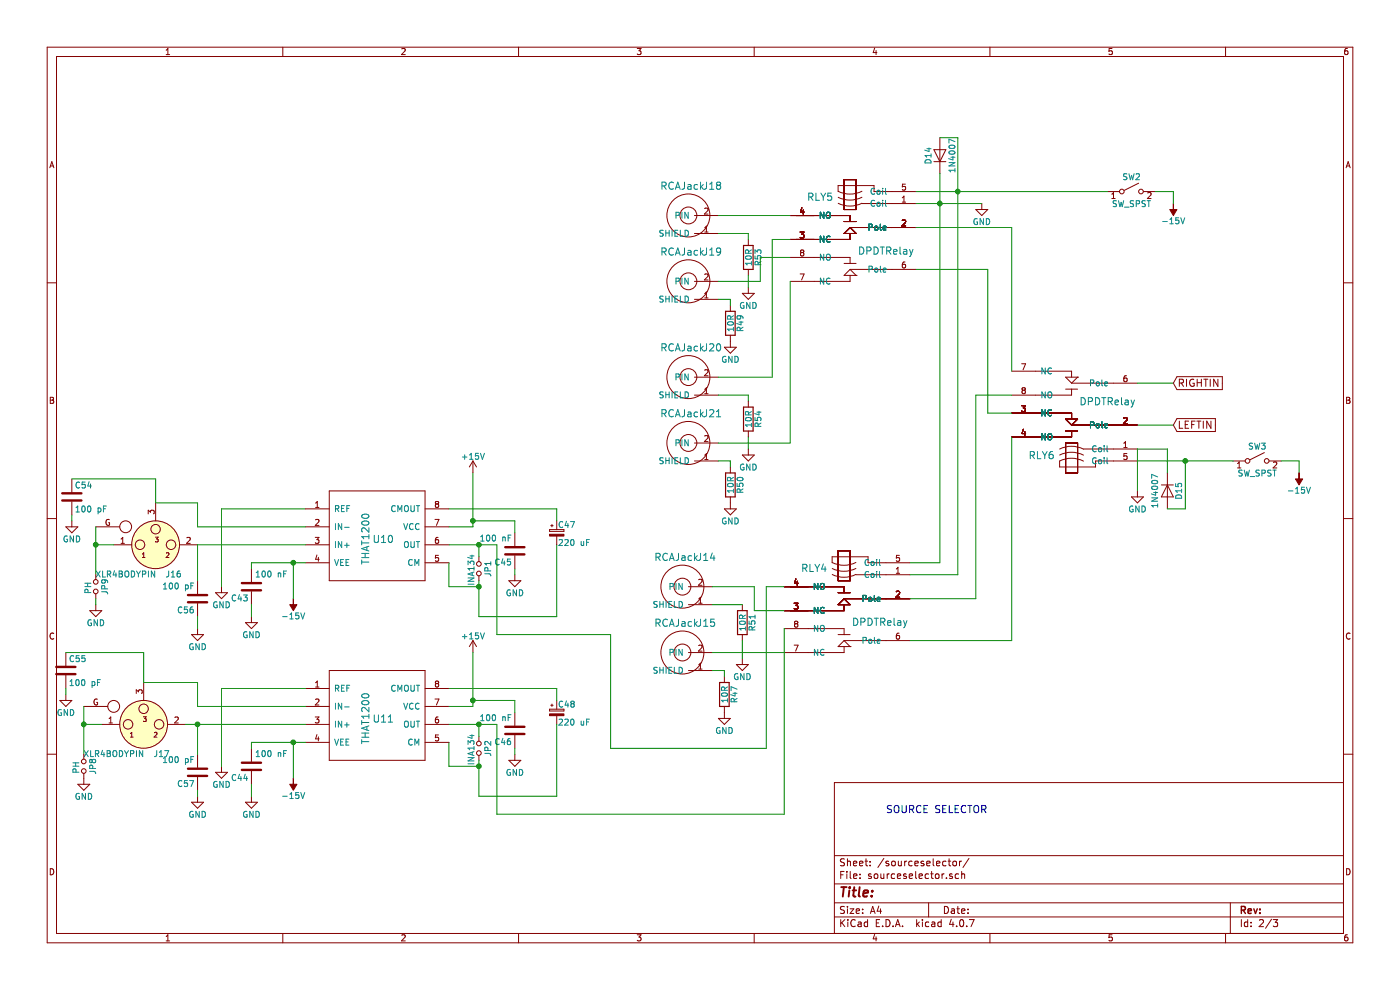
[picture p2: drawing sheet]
EESchema Schematic File Version 2
LIBS:power
LIBS:device
LIBS:switches
LIBS:relays
LIBS:motors
LIBS:transistors
LIBS:conn
LIBS:linear
LIBS:regul
LIBS:74xx
LIBS:cmos4000
LIBS:adc-dac
LIBS:memory
LIBS:xilinx
LIBS:microcontrollers
LIBS:dsp
LIBS:microchip
LIBS:analog_switches
LIBS:motorola
LIBS:texas
LIBS:intel
LIBS:audio
LIBS:interface
LIBS:digital-audio
LIBS:philips
LIBS:display
LIBS:cypress
LIBS:siliconi
LIBS:opto
LIBS:atmel
LIBS:contrib
LIBS:valves
LIBS:relay
LIBS:rcajack
LIBS:pot_dual_sw
LIBS:xlr4
LIBS:pot_dual_separate_alt
LIBS:that1646
LIBS:that1200
LIBS:Preamp-cache
EELAYER 25 0
EELAYER END
$Descr A4 11693 8268
encoding utf-8
Sheet 2 3
Title ""
Date ""
Rev ""
Comp ""
Comment1 ""
Comment2 ""
Comment3 ""
Comment4 ""
$EndDescr
$Comp
L DPDTRelay RLY5
U 1 1
P 7100 1800
F 0 "RLY5" H 7350 1650 60  0000 C CNN
F 1 "DPDTRelay" H 6800 2100 60  0000 C CNN
F 2 "Preamp:G2VRelay" H 7100 1800 60  0001 C CNN
F 3 "" H 7100 1800 60  0001 C CNN
	1    7100 1800
	-1   0    0    1   
$EndComp
$Comp
L RCAJack J18
U 1 1
P 5700 1600
F 0 "J18" H 5950 1650 60  0000 C CNN
F 1 "RCAJack" H 5700 1650 60  0000 C CNN
F 2 "Preamp:RCAConnectorCommon" H 5700 1600 60  0001 C CNN
F 3 "" H 5700 1600 60  0001 C CNN
	1    5700 1600
	1    0    0    -1  
$EndComp
$Comp
L RCAJack J19
U 1 1
P 5700 2150
F 0 "J19" H 5950 2200 60  0000 C CNN
F 1 "RCAJack" H 5700 2200 60  0000 C CNN
F 2 "Preamp:RCAConnectorCommon" H 5700 2150 60  0001 C CNN
F 3 "" H 5700 2150 60  0001 C CNN
	1    5700 2150
	1    0    0    -1  
$EndComp
$Comp
L R R49
U 1 1
P 6100 2700
F 0 "R49" V 6180 2700 50  0000 C CNN
F 1 "10R" V 6100 2700 50  0000 C CNN
F 2 "Resistors_THT:R_Axial_DIN0207_L6.3mm_D2.5mm_P7.62mm_Horizontal" V 6030 2700 50  0001 C CNN
F 3 "" H 6100 2700 50  0001 C CNN
	1    6100 2700
	1    0    0    -1  
$EndComp
$Comp
L R R53
U 1 1
P 6250 2150
F 0 "R53" V 6330 2150 50  0000 C CNN
F 1 "10R" V 6250 2150 50  0000 C CNN
F 2 "Resistors_THT:R_Axial_DIN0207_L6.3mm_D2.5mm_P7.62mm_Horizontal" V 6180 2150 50  0001 C CNN
F 3 "" H 6250 2150 50  0001 C CNN
	1    6250 2150
	1    0    0    -1  
$EndComp
$Comp
L GND #PWR76
U 1 1
P 6250 2400
F 0 "#PWR76" H 6250 2150 50  0001 C CNN
F 1 "GND" H 6250 2250 50  0000 C CNN
F 2 "" H 6250 2400 50  0001 C CNN
F 3 "" H 6250 2400 50  0001 C CNN
	1    6250 2400
	1    0    0    -1  
$EndComp
$Comp
L DPDTRelay RLY6
U 1 1
P 8950 3650
F 0 "RLY6" H 9200 3500 60  0000 C CNN
F 1 "DPDTRelay" H 8650 3950 60  0000 C CNN
F 2 "Preamp:G2VRelay" H 8950 3650 60  0001 C CNN
F 3 "" H 8950 3650 60  0001 C CNN
	1    8950 3650
	-1   0    0    -1  
$EndComp
$Comp
L RCAJack J20
U 1 1
P 5700 2950
F 0 "J20" H 5950 3000 60  0000 C CNN
F 1 "RCAJack" H 5700 3000 60  0000 C CNN
F 2 "Preamp:RCAConnectorCommon" H 5700 2950 60  0001 C CNN
F 3 "" H 5700 2950 60  0001 C CNN
	1    5700 2950
	1    0    0    -1  
$EndComp
$Comp
L RCAJack J21
U 1 1
P 5700 3500
F 0 "J21" H 5950 3550 60  0000 C CNN
F 1 "RCAJack" H 5700 3550 60  0000 C CNN
F 2 "Preamp:RCAConnectorCommon" H 5700 3500 60  0001 C CNN
F 3 "" H 5700 3500 60  0001 C CNN
	1    5700 3500
	1    0    0    -1  
$EndComp
$Comp
L R R50
U 1 1
P 6100 4050
F 0 "R50" V 6180 4050 50  0000 C CNN
F 1 "10R" V 6100 4050 50  0000 C CNN
F 2 "Resistors_THT:R_Axial_DIN0207_L6.3mm_D2.5mm_P7.62mm_Horizontal" V 6030 4050 50  0001 C CNN
F 3 "" H 6100 4050 50  0001 C CNN
	1    6100 4050
	1    0    0    -1  
$EndComp
$Comp
L R R54
U 1 1
P 6250 3500
F 0 "R54" V 6330 3500 50  0000 C CNN
F 1 "10R" V 6250 3500 50  0000 C CNN
F 2 "Resistors_THT:R_Axial_DIN0207_L6.3mm_D2.5mm_P7.62mm_Horizontal" V 6180 3500 50  0001 C CNN
F 3 "" H 6250 3500 50  0001 C CNN
	1    6250 3500
	1    0    0    -1  
$EndComp
$Comp
L GND #PWR77
U 1 1
P 6250 3750
F 0 "#PWR77" H 6250 3500 50  0001 C CNN
F 1 "GND" H 6250 3600 50  0000 C CNN
F 2 "" H 6250 3750 50  0001 C CNN
F 3 "" H 6250 3750 50  0001 C CNN
	1    6250 3750
	1    0    0    -1  
$EndComp
$Comp
L GND #PWR74
U 1 1
P 6100 4200
F 0 "#PWR74" H 6100 3950 50  0001 C CNN
F 1 "GND" H 6100 4050 50  0000 C CNN
F 2 "" H 6100 4200 50  0001 C CNN
F 3 "" H 6100 4200 50  0001 C CNN
	1    6100 4200
	1    0    0    -1  
$EndComp
$Comp
L GND #PWR73
U 1 1
P 6100 2850
F 0 "#PWR73" H 6100 2600 50  0001 C CNN
F 1 "GND" H 6100 2700 50  0000 C CNN
F 2 "" H 6100 2850 50  0001 C CNN
F 3 "" H 6100 2850 50  0001 C CNN
	1    6100 2850
	1    0    0    -1  
$EndComp
$Comp
L DPDTRelay RLY4
U 1 1
P 7050 4900
F 0 "RLY4" H 7300 4750 60  0000 C CNN
F 1 "DPDTRelay" H 6750 5200 60  0000 C CNN
F 2 "Preamp:G2VRelay" H 7050 4900 60  0001 C CNN
F 3 "" H 7050 4900 60  0001 C CNN
	1    7050 4900
	-1   0    0    1   
$EndComp
$Comp
L RCAJack J14
U 1 1
P 5650 4700
F 0 "J14" H 5900 4750 60  0000 C CNN
F 1 "RCAJack" H 5650 4750 60  0000 C CNN
F 2 "Preamp:RCAConnectorCommon" H 5650 4700 60  0001 C CNN
F 3 "" H 5650 4700 60  0001 C CNN
	1    5650 4700
	1    0    0    -1  
$EndComp
$Comp
L RCAJack J15
U 1 1
P 5650 5250
F 0 "J15" H 5900 5300 60  0000 C CNN
F 1 "RCAJack" H 5650 5300 60  0000 C CNN
F 2 "Preamp:RCAConnectorCommon" H 5650 5250 60  0001 C CNN
F 3 "" H 5650 5250 60  0001 C CNN
	1    5650 5250
	1    0    0    -1  
$EndComp
$Comp
L R R47
U 1 1
P 6050 5800
F 0 "R47" V 6130 5800 50  0000 C CNN
F 1 "10R" V 6050 5800 50  0000 C CNN
F 2 "Resistors_THT:R_Axial_DIN0207_L6.3mm_D2.5mm_P7.62mm_Horizontal" V 5980 5800 50  0001 C CNN
F 3 "" H 6050 5800 50  0001 C CNN
	1    6050 5800
	1    0    0    -1  
$EndComp
$Comp
L R R51
U 1 1
P 6200 5200
F 0 "R51" V 6280 5200 50  0000 C CNN
F 1 "10R" V 6200 5200 50  0000 C CNN
F 2 "Resistors_THT:R_Axial_DIN0207_L6.3mm_D2.5mm_P7.62mm_Horizontal" V 6130 5200 50  0001 C CNN
F 3 "" H 6200 5200 50  0001 C CNN
	1    6200 5200
	1    0    0    -1  
$EndComp
$Comp
L GND #PWR75
U 1 1
P 6200 5500
F 0 "#PWR75" H 6200 5250 50  0001 C CNN
F 1 "GND" H 6200 5350 50  0000 C CNN
F 2 "" H 6200 5500 50  0001 C CNN
F 3 "" H 6200 5500 50  0001 C CNN
	1    6200 5500
	1    0    0    -1  
$EndComp
$Comp
L GND #PWR72
U 1 1
P 6050 5950
F 0 "#PWR72" H 6050 5700 50  0001 C CNN
F 1 "GND" H 6050 5800 50  0000 C CNN
F 2 "" H 6050 5950 50  0001 C CNN
F 3 "" H 6050 5950 50  0001 C CNN
	1    6050 5950
	1    0    0    -1  
$EndComp
Text GLabel 9800 3550 2    60   Input ~ 0
LEFTIN
Text GLabel 9800 3200 2    60   Input ~ 0
RIGHTIN
$Comp
L SW_SPST SW2
U 1 1
P 9450 1600
F 0 "SW2" H 9450 1725 50  0000 C CNN
F 1 "SW_SPST" H 9450 1500 50  0000 C CNN
F 2 "Connectors_Terminal_Blocks:TerminalBlock_bornier-2_P5.08mm" H 9450 1600 50  0001 C CNN
F 3 "" H 9450 1600 50  0001 C CNN
	1    9450 1600
	1    0    0    -1  
$EndComp
$Comp
L GND #PWR78
U 1 1
P 8200 1700
F 0 "#PWR78" H 8200 1450 50  0001 C CNN
F 1 "GND" H 8200 1550 50  0000 C CNN
F 2 "" H 8200 1700 50  0001 C CNN
F 3 "" H 8200 1700 50  0001 C CNN
	1    8200 1700
	1    0    0    -1  
$EndComp
$Comp
L GND #PWR79
U 1 1
P 9500 4100
F 0 "#PWR79" H 9500 3850 50  0001 C CNN
F 1 "GND" H 9500 3950 50  0000 C CNN
F 2 "" H 9500 4100 50  0001 C CNN
F 3 "" H 9500 4100 50  0001 C CNN
	1    9500 4100
	1    0    0    -1  
$EndComp
$Comp
L SW_SPST SW3
U 1 1
P 10500 3850
F 0 "SW3" H 10500 3975 50  0000 C CNN
F 1 "SW_SPST" H 10500 3750 50  0000 C CNN
F 2 "Connectors_Terminal_Blocks:TerminalBlock_bornier-2_P5.08mm" H 10500 3850 50  0001 C CNN
F 3 "" H 10500 3850 50  0001 C CNN
	1    10500 3850
	1    0    0    -1  
$EndComp
Text Notes 7400 6800 0    60   ~ 0
SOURCE SELECTOR
$Comp
L D D14
U 1 1
P 7850 1300
F 0 "D14" H 7850 1400 50  0000 C CNN
F 1 "1N4007" H 7850 1200 50  0000 C CNN
F 2 "Diodes_THT:D_DO-41_SOD81_P7.62mm_Horizontal" H 7850 1300 50  0001 C CNN
F 3 "" H 7850 1300 50  0001 C CNN
	1    7850 1300
	0    -1   -1   0   
$EndComp
$Comp
L D D15
U 1 1
P 9750 4100
F 0 "D15" H 9750 4200 50  0000 C CNN
F 1 "1N4007" H 9750 4000 50  0000 C CNN
F 2 "Diodes_THT:D_DO-41_SOD81_P7.62mm_Horizontal" H 9750 4100 50  0001 C CNN
F 3 "" H 9750 4100 50  0001 C CNN
	1    9750 4100
	0    1    1    0   
$EndComp
$Comp
L XLR4BODYPIN J16
U 1 1
P 1300 4550
F 0 "J16" H 1450 4800 50  0000 C CNN
F 1 "XLR4BODYPIN" H 1050 4800 50  0000 C CNN
F 2 "Preamp:IOXLR3FEH" H 1300 4550 50  0001 C CNN
F 3 "" H 1300 4550 50  0001 C CNN
	1    1300 4550
	1    0    0    1   
$EndComp
$Comp
L THAT1200 U10
U 1 1
P 3150 4450
F 0 "U10" H 3200 4400 60  0000 C CNN
F 1 "THAT1200" V 3050 4400 60  0000 C CNN
F 2 "Housings_DIP:DIP-8_W7.62mm_Socket" H 3150 4450 60  0001 C CNN
F 3 "" H 3150 4450 60  0001 C CNN
	1    3150 4450
	1    0    0    -1  
$EndComp
$Comp
L +15V #PWR68
U 1 1
P 3950 3950
F 0 "#PWR68" H 3950 3800 50  0001 C CNN
F 1 "+15V" H 3950 4090 50  0000 C CNN
F 2 "" H 3950 3950 50  0001 C CNN
F 3 "" H 3950 3950 50  0001 C CNN
	1    3950 3950
	1    0    0    -1  
$EndComp
$Comp
L -15V #PWR66
U 1 1
P 2450 5000
F 0 "#PWR66" H 2450 5100 50  0001 C CNN
F 1 "-15V" H 2450 5150 50  0000 C CNN
F 2 "" H 2450 5000 50  0001 C CNN
F 3 "" H 2450 5000 50  0001 C CNN
	1    2450 5000
	-1   0    0    1   
$EndComp
$Comp
L C C43
U 1 1
P 2100 4900
F 0 "C43" H 2125 5000 50  0000 L CNN
F 1 "100 nF" H 1800 4800 50  0000 L CNN
F 2 "Capacitors_THT:C_Disc_D5.0mm_W2.5mm_P5.00mm" H 2138 4750 50  0001 C CIB
F 3 "" H 2100 4900 50  0001 C CNN
	1    2100 4900
	-1   0    0    1   
$EndComp
$Comp
L GND #PWR64
U 1 1
P 2100 5150
F 0 "#PWR64" H 2100 4900 50  0001 C CNN
F 1 "GND" H 2100 5000 50  0000 C CNN
F 2 "" H 2100 5150 50  0001 C CNN
F 3 "" H 2100 5150 50  0001 C CNN
	1    2100 5150
	1    0    0    -1  
$EndComp
$Comp
L C C45
U 1 1
P 4300 4600
F 0 "C45" H 4325 4700 50  0000 L CNN
F 1 "100 nF" H 4325 4500 50  0000 L CNN
F 2 "Capacitors_THT:C_Disc_D5.0mm_W2.5mm_P5.00mm" H 4338 4450 50  0001 C CIB
F 3 "" H 4300 4600 50  0001 C CNN
	1    4300 4600
	-1   0    0    1   
$EndComp
$Comp
L Jumper_NO_Small JP1
U 1 1
P 4000 4750
F 0 "JP1" H 4000 4830 50  0000 C CNN
F 1 "INA134" H 4010 4690 50  0000 C CNN
F 2 "Pin_Headers:Pin_Header_Straight_1x02_Pitch2.54mm" H 4000 4750 50  0001 C CNN
F 3 "" H 4000 4750 50  0001 C CNN
	1    4000 4750
	0    1    1    0   
$EndComp
$Comp
L CP_Small C47
U 1 1
P 4650 4450
F 0 "C47" H 4660 4520 50  0000 L CNN
F 1 "220 uF" H 4660 4370 50  0000 L CNN
F 2 "Capacitors_THT:CP_Radial_D7.5mm_P2.50mm" H 4650 4450 50  0001 C CNN
F 3 "" H 4650 4450 50  0001 C CNN
	1    4650 4450
	1    0    0    -1  
$EndComp
$Comp
L GND #PWR70
U 1 1
P 4300 4800
F 0 "#PWR70" H 4300 4550 50  0001 C CNN
F 1 "GND" H 4300 4650 50  0000 C CNN
F 2 "" H 4300 4800 50  0001 C CNN
F 3 "" H 4300 4800 50  0001 C CNN
	1    4300 4800
	1    0    0    -1  
$EndComp
$Comp
L GND #PWR62
U 1 1
P 1850 4900
F 0 "#PWR62" H 1850 4650 50  0001 C CNN
F 1 "GND" H 1850 4750 50  0000 C CNN
F 2 "" H 1850 4900 50  0001 C CNN
F 3 "" H 1850 4900 50  0001 C CNN
	1    1850 4900
	1    0    0    -1  
$EndComp
$Comp
L GND #PWR59
U 1 1
P 800 5050
F 0 "#PWR59" H 800 4800 50  0001 C CNN
F 1 "GND" H 800 4900 50  0000 C CNN
F 2 "" H 800 5050 50  0001 C CNN
F 3 "" H 800 5050 50  0001 C CNN
	1    800  5050
	1    0    0    -1  
$EndComp
$Comp
L THAT1200 U11
U 1 1
P 3150 5950
F 0 "U11" H 3200 5900 60  0000 C CNN
F 1 "THAT1200" V 3050 5900 60  0000 C CNN
F 2 "Housings_DIP:DIP-8_W7.62mm_Socket" H 3150 5950 60  0001 C CNN
F 3 "" H 3150 5950 60  0001 C CNN
	1    3150 5950
	1    0    0    -1  
$EndComp
$Comp
L +15V #PWR69
U 1 1
P 3950 5450
F 0 "#PWR69" H 3950 5300 50  0001 C CNN
F 1 "+15V" H 3950 5590 50  0000 C CNN
F 2 "" H 3950 5450 50  0001 C CNN
F 3 "" H 3950 5450 50  0001 C CNN
	1    3950 5450
	1    0    0    -1  
$EndComp
$Comp
L -15V #PWR67
U 1 1
P 2450 6500
F 0 "#PWR67" H 2450 6600 50  0001 C CNN
F 1 "-15V" H 2450 6650 50  0000 C CNN
F 2 "" H 2450 6500 50  0001 C CNN
F 3 "" H 2450 6500 50  0001 C CNN
	1    2450 6500
	-1   0    0    1   
$EndComp
$Comp
L C C44
U 1 1
P 2100 6400
F 0 "C44" H 2125 6500 50  0000 L CNN
F 1 "100 nF" H 1800 6300 50  0000 L CNN
F 2 "Capacitors_THT:C_Disc_D5.0mm_W2.5mm_P5.00mm" H 2138 6250 50  0001 C CIB
F 3 "" H 2100 6400 50  0001 C CNN
	1    2100 6400
	-1   0    0    1   
$EndComp
$Comp
L GND #PWR65
U 1 1
P 2100 6650
F 0 "#PWR65" H 2100 6400 50  0001 C CNN
F 1 "GND" H 2100 6500 50  0000 C CNN
F 2 "" H 2100 6650 50  0001 C CNN
F 3 "" H 2100 6650 50  0001 C CNN
	1    2100 6650
	1    0    0    -1  
$EndComp
$Comp
L C C46
U 1 1
P 4300 6100
F 0 "C46" H 4325 6200 50  0000 L CNN
F 1 "100 nF" H 4325 6000 50  0000 L CNN
F 2 "Capacitors_THT:C_Disc_D5.0mm_W2.5mm_P5.00mm" H 4338 5950 50  0001 C CIB
F 3 "" H 4300 6100 50  0001 C CNN
	1    4300 6100
	-1   0    0    1   
$EndComp
$Comp
L Jumper_NO_Small JP2
U 1 1
P 4000 6250
F 0 "JP2" H 4000 6330 50  0000 C CNN
F 1 "INA134" H 4010 6190 50  0000 C CNN
F 2 "Pin_Headers:Pin_Header_Straight_1x02_Pitch2.54mm" H 4000 6250 50  0001 C CNN
F 3 "" H 4000 6250 50  0001 C CNN
	1    4000 6250
	0    1    1    0   
$EndComp
$Comp
L CP_Small C48
U 1 1
P 4650 5950
F 0 "C48" H 4660 6020 50  0000 L CNN
F 1 "220 uF" H 4660 5870 50  0000 L CNN
F 2 "Capacitors_THT:CP_Radial_D7.5mm_P2.50mm" H 4650 5950 50  0001 C CNN
F 3 "" H 4650 5950 50  0001 C CNN
	1    4650 5950
	1    0    0    -1  
$EndComp
$Comp
L GND #PWR71
U 1 1
P 4300 6300
F 0 "#PWR71" H 4300 6050 50  0001 C CNN
F 1 "GND" H 4300 6150 50  0000 C CNN
F 2 "" H 4300 6300 50  0001 C CNN
F 3 "" H 4300 6300 50  0001 C CNN
	1    4300 6300
	1    0    0    -1  
$EndComp
$Comp
L GND #PWR63
U 1 1
P 1850 6400
F 0 "#PWR63" H 1850 6150 50  0001 C CNN
F 1 "GND" H 1850 6250 50  0000 C CNN
F 2 "" H 1850 6400 50  0001 C CNN
F 3 "" H 1850 6400 50  0001 C CNN
	1    1850 6400
	1    0    0    -1  
$EndComp
$Comp
L GND #PWR58
U 1 1
P 700 6500
F 0 "#PWR58" H 700 6250 50  0001 C CNN
F 1 "GND" H 700 6350 50  0000 C CNN
F 2 "" H 700 6500 50  0001 C CNN
F 3 "" H 700 6500 50  0001 C CNN
	1    700  6500
	1    0    0    -1  
$EndComp
$Comp
L C C54
U 1 1
P 600 4150
F 0 "C54" H 625 4250 50  0000 L CNN
F 1 "100 pF" H 625 4050 50  0000 L CNN
F 2 "Capacitors_THT:C_Disc_D5.0mm_W2.5mm_P5.00mm" H 638 4000 50  0001 C CIB
F 3 "" H 600 4150 50  0001 C CNN
	1    600  4150
	1    0    0    -1  
$EndComp
$Comp
L C C56
U 1 1
P 1650 5000
F 0 "C56" H 1675 5100 50  0000 L CNN
F 1 "100 pF" H 1675 4900 50  0000 L CNN
F 2 "Capacitors_THT:C_Disc_D5.0mm_W2.5mm_P5.00mm" H 1688 4850 50  0001 C CIB
F 3 "" H 1650 5000 50  0001 C CNN
	1    1650 5000
	-1   0    0    1   
$EndComp
$Comp
L GND #PWR60
U 1 1
P 1650 5250
F 0 "#PWR60" H 1650 5000 50  0001 C CNN
F 1 "GND" H 1650 5100 50  0000 C CNN
F 2 "" H 1650 5250 50  0001 C CNN
F 3 "" H 1650 5250 50  0001 C CNN
	1    1650 5250
	1    0    0    -1  
$EndComp
$Comp
L C C55
U 1 1
P 550 5600
F 0 "C55" H 575 5700 50  0000 L CNN
F 1 "100 pF" H 575 5500 50  0000 L CNN
F 2 "Capacitors_THT:C_Disc_D5.0mm_W2.5mm_P5.00mm" H 588 5450 50  0001 C CIB
F 3 "" H 550 5600 50  0001 C CNN
	1    550  5600
	1    0    0    -1  
$EndComp
$Comp
L C C57
U 1 1
P 1650 6450
F 0 "C57" H 1675 6550 50  0000 L CNN
F 1 "100 pF" H 1675 6350 50  0000 L CNN
F 2 "Capacitors_THT:C_Disc_D5.0mm_W2.5mm_P5.00mm" H 1688 6300 50  0001 C CIB
F 3 "" H 1650 6450 50  0001 C CNN
	1    1650 6450
	-1   0    0    1   
$EndComp
$Comp
L GND #PWR61
U 1 1
P 1650 6650
F 0 "#PWR61" H 1650 6400 50  0001 C CNN
F 1 "GND" H 1650 6500 50  0000 C CNN
F 2 "" H 1650 6650 50  0001 C CNN
F 3 "" H 1650 6650 50  0001 C CNN
	1    1650 6650
	1    0    0    -1  
$EndComp
$Comp
L XLR4BODYPIN J17
U 1 1
P 1200 6050
F 0 "J17" H 1350 6300 50  0000 C CNN
F 1 "XLR4BODYPIN" H 950 6300 50  0000 C CNN
F 2 "Preamp:IOXLR3FEH" H 1200 6050 50  0001 C CNN
F 3 "" H 1200 6050 50  0001 C CNN
	1    1200 6050
	1    0    0    1   
$EndComp
Connection ~ 9900 3850
Wire Wire Line
	8450 5350 8450 3650
Wire Wire Line
	1650 4200 1300 4200
Wire Wire Line
	1650 4400 1650 4200
Wire Wire Line
	2550 4400 1650 4400
Wire Wire Line
	1850 4250 2550 4250
Wire Wire Line
	1850 4900 1850 4250
Wire Wire Line
	1650 4850 1650 4550
Wire Wire Line
	1650 4550 2550 4550
Wire Wire Line
	1300 4200 1300 4000
Wire Wire Line
	1300 4000 600  4000
Connection ~ 800  4550
Wire Wire Line
	800  4400 800  4800
Wire Wire Line
	550  5450 1200 5450
Wire Wire Line
	1650 5700 1200 5700
Wire Wire Line
	1650 5900 1650 5700
Wire Wire Line
	2550 5900 1650 5900
Wire Wire Line
	1550 6050 2550 6050
Connection ~ 1650 6050
Wire Wire Line
	1650 6300 1650 6050
Connection ~ 700  6050
Wire Wire Line
	700  6050 850  6050
Wire Wire Line
	700  5900 700  6300
Wire Wire Line
	1200 5700 1200 5450
Wire Wire Line
	1650 6650 1650 6600
Wire Wire Line
	1850 6400 1850 5750
Wire Wire Line
	1650 5250 1650 5150
Wire Wire Line
	6000 1800 6600 1800
Wire Wire Line
	6100 2550 6100 2500
Wire Wire Line
	6100 2500 6000 2500
Wire Wire Line
	6250 2300 6250 2400
Wire Wire Line
	6250 2000 6250 1950
Wire Wire Line
	6250 1950 6000 1950
Wire Wire Line
	6350 2150 6600 2150
Wire Wire Line
	6350 2350 6000 2350
Wire Wire Line
	6000 3150 6450 3150
Wire Wire Line
	6100 3900 6100 3850
Wire Wire Line
	6100 3850 6000 3850
Wire Wire Line
	6250 3650 6250 3750
Wire Wire Line
	6250 3350 6250 3300
Wire Wire Line
	6250 3300 6000 3300
Wire Wire Line
	6600 3700 6000 3700
Wire Wire Line
	6450 3150 6450 2000
Wire Wire Line
	6450 2000 6600 2000
Wire Wire Line
	6600 2350 6600 3700
Wire Wire Line
	5950 4900 6300 4900
Wire Wire Line
	6050 5650 6050 5600
Wire Wire Line
	6050 5600 5950 5600
Wire Wire Line
	6200 5350 6200 5500
Wire Wire Line
	5950 5050 6200 5050
Wire Wire Line
	5950 5450 6550 5450
Wire Wire Line
	4150 5300 5100 5300
Wire Wire Line
	6300 5100 6550 5100
Wire Wire Line
	7850 1450 7850 4700
Wire Wire Line
	7650 1700 8200 1700
Wire Wire Line
	8000 1150 8000 4800
Wire Wire Line
	8450 3100 8450 1900
Wire Wire Line
	8450 1900 7650 1900
Wire Wire Line
	7650 2250 8250 2250
Wire Wire Line
	8250 2250 8250 3450
Wire Wire Line
	8250 3450 8450 3450
Wire Wire Line
	7600 5000 8150 5000
Wire Wire Line
	8150 5000 8150 3300
Wire Wire Line
	8150 3300 8450 3300
Wire Wire Line
	7600 5350 8450 5350
Wire Wire Line
	9800 3200 9500 3200
Wire Wire Line
	9800 3550 9500 3550
Connection ~ 8000 1600
Wire Wire Line
	7650 1600 9250 1600
Wire Wire Line
	9800 1600 9650 1600
Connection ~ 7850 1700
Wire Wire Line
	10850 3850 10850 3950
Wire Wire Line
	10850 3850 10700 3850
Wire Wire Line
	6350 2350 6350 2150
Wire Wire Line
	7850 1150 8000 1150
Wire Wire Line
	9500 3850 10300 3850
Wire Wire Line
	9500 3750 9500 4100
Wire Wire Line
	9750 3950 9750 3750
Wire Wire Line
	9750 3750 9500 3750
Wire Wire Line
	9750 4250 9900 4250
Wire Wire Line
	9900 4250 9900 3850
Wire Wire Line
	3950 3950 3950 4400
Wire Wire Line
	3950 4400 3750 4400
Wire Wire Line
	2450 5000 2450 4700
Wire Wire Line
	2100 4700 2550 4700
Wire Wire Line
	2100 5150 2100 5050
Wire Wire Line
	2100 4750 2100 4700
Connection ~ 2450 4700
Wire Wire Line
	4300 4450 4300 4350
Wire Wire Line
	4300 4350 3950 4350
Connection ~ 3950 4350
Wire Wire Line
	3750 4550 4150 4550
Wire Wire Line
	4000 4550 4000 4650
Wire Wire Line
	3750 4700 3750 4900
Wire Wire Line
	3750 4900 4000 4900
Wire Wire Line
	4000 4850 4000 5150
Wire Wire Line
	4300 4800 4300 4750
Wire Wire Line
	4650 4350 4650 4250
Wire Wire Line
	4650 4250 3750 4250
Wire Wire Line
	4000 5150 4650 5150
Wire Wire Line
	4650 5150 4650 4550
Connection ~ 4000 4900
Wire Wire Line
	800  4550 950  4550
Wire Wire Line
	4150 4550 4150 5300
Connection ~ 4000 4550
Wire Wire Line
	3950 5450 3950 5900
Wire Wire Line
	3950 5900 3750 5900
Wire Wire Line
	2450 6500 2450 6200
Wire Wire Line
	2100 6200 2550 6200
Wire Wire Line
	2100 6650 2100 6550
Wire Wire Line
	2100 6250 2100 6200
Connection ~ 2450 6200
Wire Wire Line
	4300 5950 4300 5850
Wire Wire Line
	4300 5850 3950 5850
Connection ~ 3950 5850
Wire Wire Line
	3750 6050 4150 6050
Wire Wire Line
	4000 6050 4000 6150
Wire Wire Line
	3750 6200 3750 6400
Wire Wire Line
	3750 6400 4000 6400
Wire Wire Line
	4000 6350 4000 6650
Wire Wire Line
	4300 6300 4300 6250
Wire Wire Line
	4650 5850 4650 5750
Wire Wire Line
	4650 5750 3750 5750
Wire Wire Line
	4000 6650 4650 6650
Wire Wire Line
	4650 6650 4650 6050
Connection ~ 4000 6400
Wire Wire Line
	1850 5750 2550 5750
Wire Wire Line
	4150 6050 4150 6800
Connection ~ 4000 6050
Wire Wire Line
	8000 4800 7600 4800
Wire Wire Line
	7850 4700 7600 4700
Wire Wire Line
	6300 4900 6300 5100
Wire Wire Line
	6550 4900 6400 4900
Wire Wire Line
	6400 4900 6400 6250
Wire Wire Line
	6550 6800 6550 5250
Wire Wire Line
	4150 6800 6550 6800
Wire Wire Line
	6400 6250 5100 6250
Wire Wire Line
	5100 6250 5100 5300
$Comp
L -15V #PWR81
U 1 1
P 10850 3950
F 0 "#PWR81" H 10850 4050 50  0001 C CNN
F 1 "-15V" H 10850 4100 50  0000 C CNN
F 2 "" H 10850 3950 50  0001 C CNN
F 3 "" H 10850 3950 50  0001 C CNN
	1    10850 3950
	-1   0    0    1   
$EndComp
$Comp
L -15V #PWR80
U 1 1
P 9800 1700
F 0 "#PWR80" H 9800 1800 50  0001 C CNN
F 1 "-15V" H 9800 1850 50  0000 C CNN
F 2 "" H 9800 1700 50  0001 C CNN
F 3 "" H 9800 1700 50  0001 C CNN
	1    9800 1700
	-1   0    0    1   
$EndComp
Wire Wire Line
	9800 1700 9800 1600
$Comp
L Jumper_NO_Small JP9
U 1 1
P 800 4900
F 0 "JP9" H 800 4980 50  0000 C CNN
F 1 "PH" H 810 4840 50  0000 C CNN
F 2 "Pin_Headers:Pin_Header_Straight_1x02_Pitch2.54mm" H 800 4900 50  0001 C CNN
F 3 "" H 800 4900 50  0001 C CNN
	1    800  4900
	0    1    1    0   
$EndComp
Wire Wire Line
	800  5000 800  5050
$Comp
L Jumper_NO_Small JP8
U 1 1
P 700 6400
F 0 "JP8" H 700 6480 50  0000 C CNN
F 1 "PH" H 710 6340 50  0000 C CNN
F 2 "Pin_Headers:Pin_Header_Straight_1x02_Pitch2.54mm" H 700 6400 50  0001 C CNN
F 3 "" H 700 6400 50  0001 C CNN
	1    700  6400
	0    1    1    0   
$EndComp
$Comp
L GND #PWR57
U 1 1
P 600 4350
F 0 "#PWR57" H 600 4100 50  0001 C CNN
F 1 "GND" H 600 4200 50  0000 C CNN
F 2 "" H 600 4350 50  0001 C CNN
F 3 "" H 600 4350 50  0001 C CNN
	1    600  4350
	1    0    0    -1  
$EndComp
Wire Wire Line
	600  4350 600  4300
$Comp
L GND #PWR56
U 1 1
P 550 5800
F 0 "#PWR56" H 550 5550 50  0001 C CNN
F 1 "GND" H 550 5650 50  0000 C CNN
F 2 "" H 550 5800 50  0001 C CNN
F 3 "" H 550 5800 50  0001 C CNN
	1    550  5800
	1    0    0    -1  
$EndComp
Wire Wire Line
	550  5750 550  5800
$EndSCHEMATC
